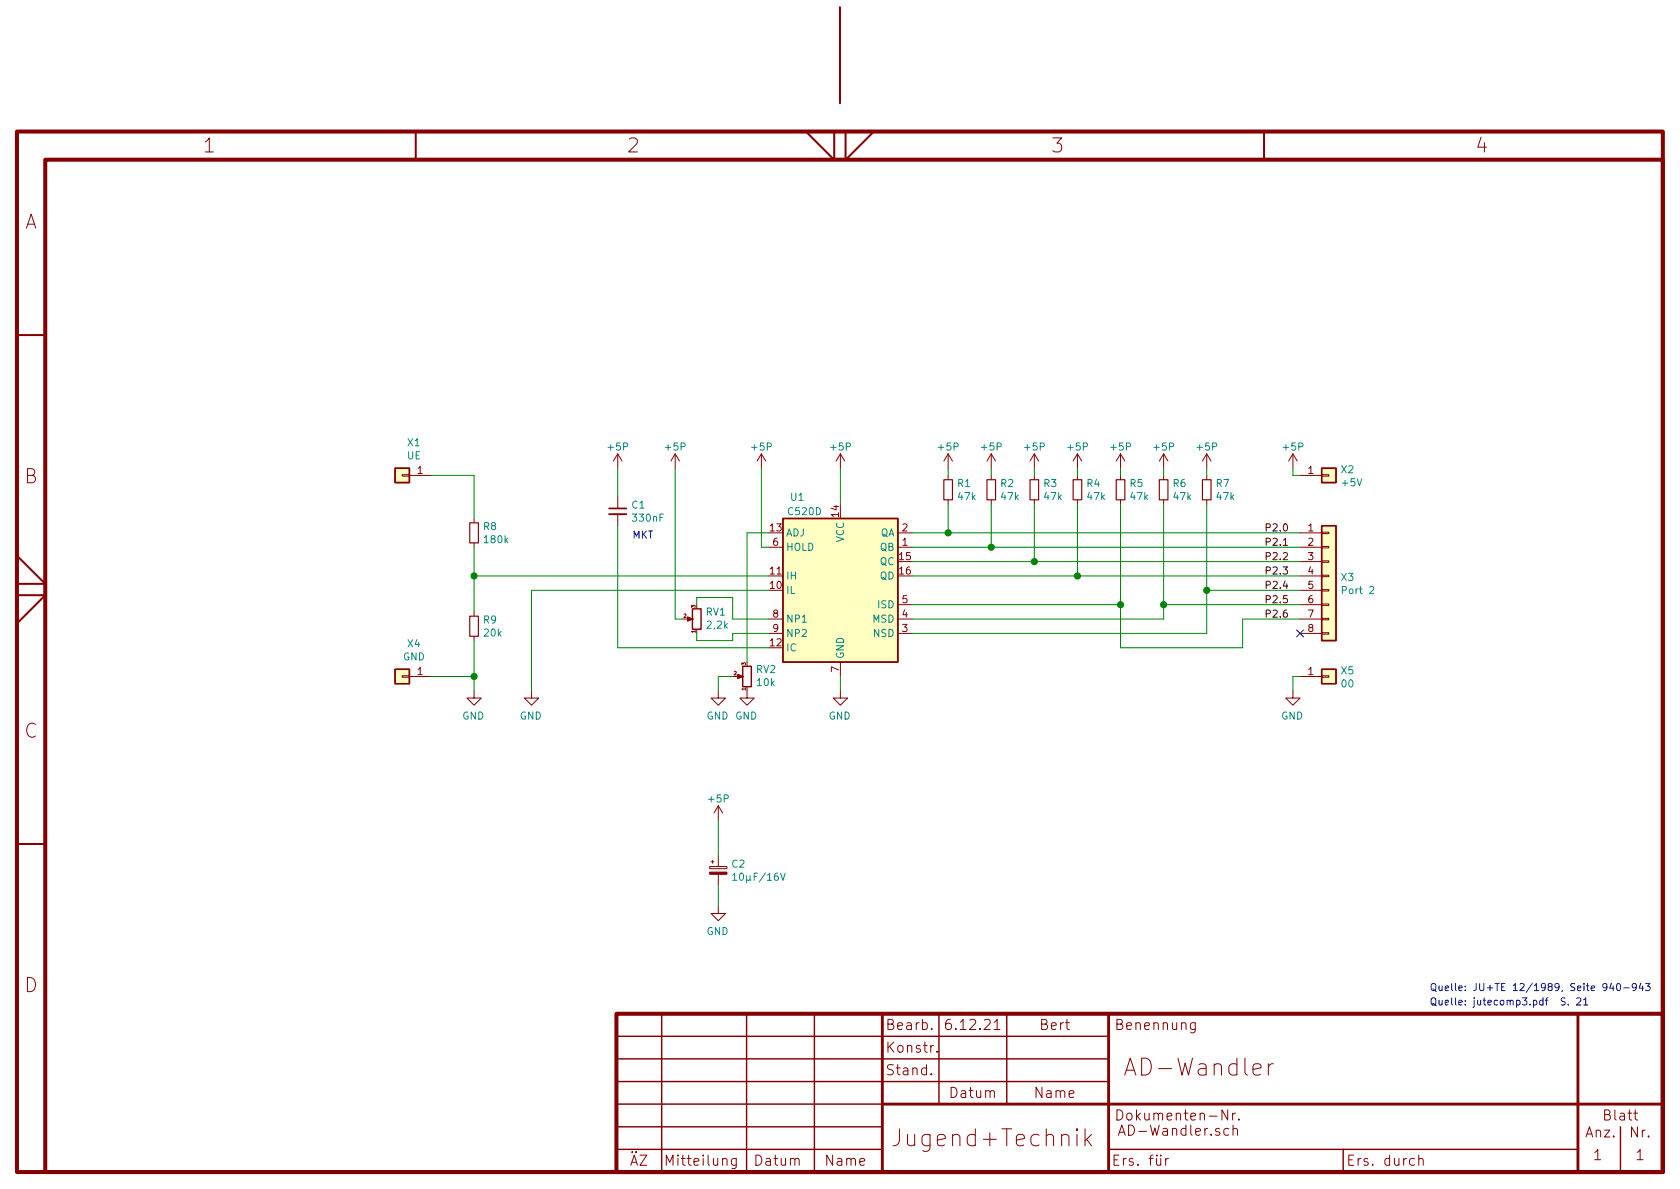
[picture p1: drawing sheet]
EESchema Schematic File Version 4
EELAYER 30 0
EELAYER END
$Descr A4 11693 8268
encoding utf-8
Sheet 1 1
Title "AD-Wandler"
Date "6.12.21"
Rev "1"
Comp "Jugend+Technik"
Comment1 "Bert"
Comment2 ""
Comment3 ""
Comment4 ""
$EndDescr
Text Notes 9950 7000 0    50   ~ 0
Quelle: jutecomp3.pdf  S. 21
Text Notes 9950 6900 0    50   ~ 0
Quelle: JU+TE 12/1989, Seite 940-943
$Comp
L power:+5P #PWR?
U 1 1
P 9000 3250
AR Path="/61281715/61B60456" Ref="#PWR?"  Part="1" 
AR Path="/60FD40F8/61B60456" Ref="#PWR?"  Part="1" 
AR Path="/61282124/61B60456" Ref="#PWR?"  Part="1" 
AR Path="/61B60456" Ref="#PWR012"  Part="1" 
F 0 "#PWR012" H 9000 3100 50  0001 C CNN
F 1 "+5P" H 9000 3400 50  0000 C CNN
F 2 "" H 9000 3250 50  0001 C CNN
F 3 "" H 9000 3250 50  0001 C CNN
	1    9000 3250
	-1   0    0    -1  
$EndComp
Wire Wire Line
	9000 3300 9000 3250
$Comp
L power:GND #PWR?
U 1 1
P 9000 4800
AR Path="/61281715/61B641E6" Ref="#PWR?"  Part="1" 
AR Path="/60FD40F8/61B641E6" Ref="#PWR?"  Part="1" 
AR Path="/61282124/61B641E6" Ref="#PWR?"  Part="1" 
AR Path="/61B641E6" Ref="#PWR018"  Part="1" 
F 0 "#PWR018" H 9000 4550 50  0001 C CNN
F 1 "GND" H 9005 4627 50  0000 C CNN
F 2 "" H 9000 4800 50  0001 C CNN
F 3 "" H 9000 4800 50  0001 C CNN
	1    9000 4800
	-1   0    0    -1  
$EndComp
Wire Wire Line
	9000 4800 9000 4700
$Comp
L Device:R_Small R1
U 1 1
P 6600 3400
F 0 "R1" H 6659 3446 50  0000 L CNN
F 1 "47k" H 6659 3355 50  0000 L CNN
F 2 "" H 6600 3400 50  0001 C CNN
F 3 "~" H 6600 3400 50  0001 C CNN
	1    6600 3400
	1    0    0    -1  
$EndComp
$Comp
L Device:CP_Small C2
U 1 1
P 5000 6050
F 0 "C2" H 5088 6096 50  0000 L CNN
F 1 "10µF/16V" H 5088 6005 50  0000 L CNN
F 2 "" H 5000 6050 50  0001 C CNN
F 3 "~" H 5000 6050 50  0001 C CNN
	1    5000 6050
	1    0    0    -1  
$EndComp
$Comp
L power:GND #PWR?
U 1 1
P 5000 6300
AR Path="/61281715/61B29406" Ref="#PWR?"  Part="1" 
AR Path="/60FD40F8/61B29406" Ref="#PWR?"  Part="1" 
AR Path="/61282124/61B29406" Ref="#PWR?"  Part="1" 
AR Path="/61B29406" Ref="#PWR020"  Part="1" 
F 0 "#PWR020" H 5000 6050 50  0001 C CNN
F 1 "GND" H 5005 6127 50  0000 C CNN
F 2 "" H 5000 6300 50  0001 C CNN
F 3 "" H 5000 6300 50  0001 C CNN
	1    5000 6300
	-1   0    0    -1  
$EndComp
Wire Wire Line
	5000 6300 5000 6150
$Comp
L Device:C_Small C1
U 1 1
P 4300 3550
F 0 "C1" H 4392 3596 50  0000 L CNN
F 1 "330nF" H 4392 3505 50  0000 L CNN
F 2 "" H 4300 3550 50  0001 C CNN
F 3 "~" H 4300 3550 50  0001 C CNN
	1    4300 3550
	1    0    0    -1  
$EndComp
$Comp
L RFT_Analogschaltkreise:C520D U1
U 1 1
P 5850 4100
F 0 "U1" H 5550 4750 50  0000 C CNN
F 1 "C520D" H 5600 4650 50  0000 C CNN
F 2 "Package_DIP:DIP-16_W7.62mm" H 5850 3000 50  0001 C CNN
F 3 "https://www.tu-chemnitz.de/etit/zentral/ddr/c520.gif" H 5850 3900 50  0001 C CNN
	1    5850 4100
	1    0    0    -1  
$EndComp
$Comp
L power:+5P #PWR?
U 1 1
P 5850 3250
AR Path="/61281715/61B1002A" Ref="#PWR?"  Part="1" 
AR Path="/60FD40F8/61B1002A" Ref="#PWR?"  Part="1" 
AR Path="/61282124/61B1002A" Ref="#PWR?"  Part="1" 
AR Path="/61B1002A" Ref="#PWR04"  Part="1" 
F 0 "#PWR04" H 5850 3100 50  0001 C CNN
F 1 "+5P" H 5850 3400 50  0000 C CNN
F 2 "" H 5850 3250 50  0001 C CNN
F 3 "" H 5850 3250 50  0001 C CNN
	1    5850 3250
	-1   0    0    -1  
$EndComp
Wire Wire Line
	5850 3250 5850 3500
Wire Wire Line
	6600 3700 6600 3500
$Comp
L Device:R_Small R2
U 1 1
P 6900 3400
F 0 "R2" H 6959 3446 50  0000 L CNN
F 1 "47k" H 6959 3355 50  0000 L CNN
F 2 "" H 6900 3400 50  0001 C CNN
F 3 "~" H 6900 3400 50  0001 C CNN
	1    6900 3400
	1    0    0    -1  
$EndComp
Wire Wire Line
	6900 3500 6900 3800
Wire Wire Line
	6900 3800 6350 3800
$Comp
L Device:R_Small R3
U 1 1
P 7200 3400
F 0 "R3" H 7259 3446 50  0000 L CNN
F 1 "47k" H 7259 3355 50  0000 L CNN
F 2 "" H 7200 3400 50  0001 C CNN
F 3 "~" H 7200 3400 50  0001 C CNN
	1    7200 3400
	1    0    0    -1  
$EndComp
Wire Wire Line
	7200 3500 7200 3900
Wire Wire Line
	7200 3900 6350 3900
$Comp
L Device:R_Small R4
U 1 1
P 7500 3400
F 0 "R4" H 7559 3446 50  0000 L CNN
F 1 "47k" H 7559 3355 50  0000 L CNN
F 2 "" H 7500 3400 50  0001 C CNN
F 3 "~" H 7500 3400 50  0001 C CNN
	1    7500 3400
	1    0    0    -1  
$EndComp
$Comp
L Device:R_Small R5
U 1 1
P 7800 3400
F 0 "R5" H 7859 3446 50  0000 L CNN
F 1 "47k" H 7859 3355 50  0000 L CNN
F 2 "" H 7800 3400 50  0001 C CNN
F 3 "~" H 7800 3400 50  0001 C CNN
	1    7800 3400
	1    0    0    -1  
$EndComp
Wire Wire Line
	7800 3500 7800 4200
Wire Wire Line
	7800 4200 6350 4200
$Comp
L Device:R_Small R6
U 1 1
P 8100 3400
F 0 "R6" H 8159 3446 50  0000 L CNN
F 1 "47k" H 8159 3355 50  0000 L CNN
F 2 "" H 8100 3400 50  0001 C CNN
F 3 "~" H 8100 3400 50  0001 C CNN
	1    8100 3400
	1    0    0    -1  
$EndComp
Wire Wire Line
	8100 3500 8100 4200
Wire Wire Line
	8100 4300 6350 4300
$Comp
L Device:R_Small R7
U 1 1
P 8400 3400
F 0 "R7" H 8459 3446 50  0000 L CNN
F 1 "47k" H 8459 3355 50  0000 L CNN
F 2 "" H 8400 3400 50  0001 C CNN
F 3 "~" H 8400 3400 50  0001 C CNN
	1    8400 3400
	1    0    0    -1  
$EndComp
Wire Wire Line
	8400 3500 8400 4100
Wire Wire Line
	8400 4400 6350 4400
$Comp
L Connector_Generic:Conn_01x08 X3
U 1 1
P 9250 4000
F 0 "X3" H 9330 3992 50  0000 L CNN
F 1 "Port 2" H 9330 3901 50  0000 L CNN
F 2 "" H 9250 4000 50  0001 C CNN
F 3 "~" H 9250 4000 50  0001 C CNN
	1    9250 4000
	1    0    0    -1  
$EndComp
Wire Wire Line
	9050 3700 6600 3700
Connection ~ 6600 3700
Text Label 8800 3700 0    50   ~ 0
P2.0
Text Label 8800 3800 0    50   ~ 0
P2.1
Text Label 8800 3900 0    50   ~ 0
P2.2
Text Label 8800 4000 0    50   ~ 0
P2.3
Text Label 8800 4100 0    50   ~ 0
P2.4
Text Label 8800 4200 0    50   ~ 0
P2.5
Text Label 8800 4300 0    50   ~ 0
P2.6
NoConn ~ 9050 4400
Wire Wire Line
	9050 3800 6900 3800
Connection ~ 6900 3800
Wire Wire Line
	9050 3900 7200 3900
Connection ~ 7200 3900
Wire Wire Line
	6350 4000 7500 4000
Wire Wire Line
	7500 3500 7500 4000
Connection ~ 7500 4000
Wire Wire Line
	7500 4000 9050 4000
Wire Wire Line
	9050 4300 8650 4300
Wire Wire Line
	8650 4300 8650 4500
Wire Wire Line
	8650 4500 7800 4500
Wire Wire Line
	7800 4500 7800 4200
Connection ~ 7800 4200
$Comp
L power:+5P #PWR?
U 1 1
P 6600 3250
AR Path="/61281715/61BAA84D" Ref="#PWR?"  Part="1" 
AR Path="/60FD40F8/61BAA84D" Ref="#PWR?"  Part="1" 
AR Path="/61282124/61BAA84D" Ref="#PWR?"  Part="1" 
AR Path="/61BAA84D" Ref="#PWR05"  Part="1" 
F 0 "#PWR05" H 6600 3100 50  0001 C CNN
F 1 "+5P" H 6600 3400 50  0000 C CNN
F 2 "" H 6600 3250 50  0001 C CNN
F 3 "" H 6600 3250 50  0001 C CNN
	1    6600 3250
	-1   0    0    -1  
$EndComp
Wire Wire Line
	6600 3250 6600 3300
$Comp
L power:+5P #PWR?
U 1 1
P 6900 3250
AR Path="/61281715/61BB2188" Ref="#PWR?"  Part="1" 
AR Path="/60FD40F8/61BB2188" Ref="#PWR?"  Part="1" 
AR Path="/61282124/61BB2188" Ref="#PWR?"  Part="1" 
AR Path="/61BB2188" Ref="#PWR06"  Part="1" 
F 0 "#PWR06" H 6900 3100 50  0001 C CNN
F 1 "+5P" H 6900 3400 50  0000 C CNN
F 2 "" H 6900 3250 50  0001 C CNN
F 3 "" H 6900 3250 50  0001 C CNN
	1    6900 3250
	-1   0    0    -1  
$EndComp
Wire Wire Line
	6900 3250 6900 3300
$Comp
L power:+5P #PWR?
U 1 1
P 7200 3250
AR Path="/61281715/61BBAB12" Ref="#PWR?"  Part="1" 
AR Path="/60FD40F8/61BBAB12" Ref="#PWR?"  Part="1" 
AR Path="/61282124/61BBAB12" Ref="#PWR?"  Part="1" 
AR Path="/61BBAB12" Ref="#PWR07"  Part="1" 
F 0 "#PWR07" H 7200 3100 50  0001 C CNN
F 1 "+5P" H 7200 3400 50  0000 C CNN
F 2 "" H 7200 3250 50  0001 C CNN
F 3 "" H 7200 3250 50  0001 C CNN
	1    7200 3250
	-1   0    0    -1  
$EndComp
Wire Wire Line
	7200 3250 7200 3300
$Comp
L power:+5P #PWR?
U 1 1
P 7500 3250
AR Path="/61281715/61BBB20D" Ref="#PWR?"  Part="1" 
AR Path="/60FD40F8/61BBB20D" Ref="#PWR?"  Part="1" 
AR Path="/61282124/61BBB20D" Ref="#PWR?"  Part="1" 
AR Path="/61BBB20D" Ref="#PWR08"  Part="1" 
F 0 "#PWR08" H 7500 3100 50  0001 C CNN
F 1 "+5P" H 7500 3400 50  0000 C CNN
F 2 "" H 7500 3250 50  0001 C CNN
F 3 "" H 7500 3250 50  0001 C CNN
	1    7500 3250
	-1   0    0    -1  
$EndComp
Wire Wire Line
	7500 3250 7500 3300
$Comp
L power:+5P #PWR?
U 1 1
P 7800 3250
AR Path="/61281715/61BC2BED" Ref="#PWR?"  Part="1" 
AR Path="/60FD40F8/61BC2BED" Ref="#PWR?"  Part="1" 
AR Path="/61282124/61BC2BED" Ref="#PWR?"  Part="1" 
AR Path="/61BC2BED" Ref="#PWR09"  Part="1" 
F 0 "#PWR09" H 7800 3100 50  0001 C CNN
F 1 "+5P" H 7800 3400 50  0000 C CNN
F 2 "" H 7800 3250 50  0001 C CNN
F 3 "" H 7800 3250 50  0001 C CNN
	1    7800 3250
	-1   0    0    -1  
$EndComp
Wire Wire Line
	7800 3250 7800 3300
$Comp
L power:+5P #PWR?
U 1 1
P 8100 3250
AR Path="/61281715/61BC3308" Ref="#PWR?"  Part="1" 
AR Path="/60FD40F8/61BC3308" Ref="#PWR?"  Part="1" 
AR Path="/61282124/61BC3308" Ref="#PWR?"  Part="1" 
AR Path="/61BC3308" Ref="#PWR010"  Part="1" 
F 0 "#PWR010" H 8100 3100 50  0001 C CNN
F 1 "+5P" H 8100 3400 50  0000 C CNN
F 2 "" H 8100 3250 50  0001 C CNN
F 3 "" H 8100 3250 50  0001 C CNN
	1    8100 3250
	-1   0    0    -1  
$EndComp
Wire Wire Line
	8100 3250 8100 3300
$Comp
L power:+5P #PWR?
U 1 1
P 8400 3250
AR Path="/61281715/61BC3313" Ref="#PWR?"  Part="1" 
AR Path="/60FD40F8/61BC3313" Ref="#PWR?"  Part="1" 
AR Path="/61282124/61BC3313" Ref="#PWR?"  Part="1" 
AR Path="/61BC3313" Ref="#PWR011"  Part="1" 
F 0 "#PWR011" H 8400 3100 50  0001 C CNN
F 1 "+5P" H 8400 3400 50  0000 C CNN
F 2 "" H 8400 3250 50  0001 C CNN
F 3 "" H 8400 3250 50  0001 C CNN
	1    8400 3250
	-1   0    0    -1  
$EndComp
Wire Wire Line
	8400 3250 8400 3300
$Comp
L Connector_Generic:Conn_01x01 X2
U 1 1
P 9250 3300
F 0 "X2" H 9330 3342 50  0000 L CNN
F 1 "+5V" H 9330 3251 50  0000 L CNN
F 2 "" H 9250 3300 50  0001 C CNN
F 3 "~" H 9250 3300 50  0001 C CNN
	1    9250 3300
	1    0    0    -1  
$EndComp
Wire Wire Line
	9050 3300 9000 3300
$Comp
L Connector_Generic:Conn_01x01 X5
U 1 1
P 9250 4700
F 0 "X5" H 9330 4742 50  0000 L CNN
F 1 "00" H 9330 4651 50  0000 L CNN
F 2 "" H 9250 4700 50  0001 C CNN
F 3 "~" H 9250 4700 50  0001 C CNN
	1    9250 4700
	1    0    0    -1  
$EndComp
Wire Wire Line
	9000 4700 9050 4700
$Comp
L power:GND #PWR?
U 1 1
P 5850 4800
AR Path="/61281715/61C0D71F" Ref="#PWR?"  Part="1" 
AR Path="/60FD40F8/61C0D71F" Ref="#PWR?"  Part="1" 
AR Path="/61282124/61C0D71F" Ref="#PWR?"  Part="1" 
AR Path="/61C0D71F" Ref="#PWR017"  Part="1" 
F 0 "#PWR017" H 5850 4550 50  0001 C CNN
F 1 "GND" H 5855 4627 50  0000 C CNN
F 2 "" H 5850 4800 50  0001 C CNN
F 3 "" H 5850 4800 50  0001 C CNN
	1    5850 4800
	-1   0    0    -1  
$EndComp
Wire Wire Line
	5850 4800 5850 4700
$Comp
L power:+5P #PWR?
U 1 1
P 4300 3250
AR Path="/61281715/61C1EA02" Ref="#PWR?"  Part="1" 
AR Path="/60FD40F8/61C1EA02" Ref="#PWR?"  Part="1" 
AR Path="/61282124/61C1EA02" Ref="#PWR?"  Part="1" 
AR Path="/61C1EA02" Ref="#PWR01"  Part="1" 
F 0 "#PWR01" H 4300 3100 50  0001 C CNN
F 1 "+5P" H 4300 3400 50  0000 C CNN
F 2 "" H 4300 3250 50  0001 C CNN
F 3 "" H 4300 3250 50  0001 C CNN
	1    4300 3250
	-1   0    0    -1  
$EndComp
Wire Wire Line
	4300 3250 4300 3450
Wire Wire Line
	5350 4400 5100 4400
Wire Wire Line
	5100 4400 5100 4450
Wire Wire Line
	5100 4450 4850 4450
$Comp
L Device:R_POT_Small RV1
U 1 1
P 4850 4300
F 0 "RV1" H 4790 4254 50  0000 R CNN
F 1 "2,2k" H 4790 4345 50  0000 R CNN
F 2 "" H 4850 4300 50  0001 C CNN
F 3 "~" H 4850 4300 50  0001 C CNN
	1    4850 4300
	-1   0    0    1   
$EndComp
Wire Wire Line
	4850 4150 4850 4200
Wire Wire Line
	4850 4400 4850 4450
$Comp
L power:+5P #PWR?
U 1 1
P 4700 3250
AR Path="/61281715/61C4B47B" Ref="#PWR?"  Part="1" 
AR Path="/60FD40F8/61C4B47B" Ref="#PWR?"  Part="1" 
AR Path="/61282124/61C4B47B" Ref="#PWR?"  Part="1" 
AR Path="/61C4B47B" Ref="#PWR02"  Part="1" 
F 0 "#PWR02" H 4700 3100 50  0001 C CNN
F 1 "+5P" H 4700 3400 50  0000 C CNN
F 2 "" H 4700 3250 50  0001 C CNN
F 3 "" H 4700 3250 50  0001 C CNN
	1    4700 3250
	-1   0    0    -1  
$EndComp
Wire Wire Line
	4700 3250 4700 4300
Wire Wire Line
	4700 4300 4750 4300
$Comp
L power:+5P #PWR?
U 1 1
P 5300 3250
AR Path="/61281715/61C54744" Ref="#PWR?"  Part="1" 
AR Path="/60FD40F8/61C54744" Ref="#PWR?"  Part="1" 
AR Path="/61282124/61C54744" Ref="#PWR?"  Part="1" 
AR Path="/61C54744" Ref="#PWR03"  Part="1" 
F 0 "#PWR03" H 5300 3100 50  0001 C CNN
F 1 "+5P" H 5300 3400 50  0000 C CNN
F 2 "" H 5300 3250 50  0001 C CNN
F 3 "" H 5300 3250 50  0001 C CNN
	1    5300 3250
	-1   0    0    -1  
$EndComp
Wire Wire Line
	5300 3250 5300 3800
$Comp
L power:GND #PWR?
U 1 1
P 3700 4800
AR Path="/61281715/61C5DB7A" Ref="#PWR?"  Part="1" 
AR Path="/60FD40F8/61C5DB7A" Ref="#PWR?"  Part="1" 
AR Path="/61282124/61C5DB7A" Ref="#PWR?"  Part="1" 
AR Path="/61C5DB7A" Ref="#PWR014"  Part="1" 
F 0 "#PWR014" H 3700 4550 50  0001 C CNN
F 1 "GND" H 3705 4627 50  0000 C CNN
F 2 "" H 3700 4800 50  0001 C CNN
F 3 "" H 3700 4800 50  0001 C CNN
	1    3700 4800
	-1   0    0    -1  
$EndComp
Wire Wire Line
	5350 4100 3700 4100
Wire Wire Line
	3700 4100 3700 4800
$Comp
L Device:R_Small R8
U 1 1
P 3300 3700
F 0 "R8" H 3359 3746 50  0000 L CNN
F 1 "180k" H 3359 3655 50  0000 L CNN
F 2 "" H 3300 3700 50  0001 C CNN
F 3 "~" H 3300 3700 50  0001 C CNN
	1    3300 3700
	1    0    0    -1  
$EndComp
$Comp
L Device:R_Small R9
U 1 1
P 3300 4350
F 0 "R9" H 3359 4396 50  0000 L CNN
F 1 "20k" H 3359 4305 50  0000 L CNN
F 2 "" H 3300 4350 50  0001 C CNN
F 3 "~" H 3300 4350 50  0001 C CNN
	1    3300 4350
	1    0    0    -1  
$EndComp
$Comp
L power:GND #PWR?
U 1 1
P 3300 4800
AR Path="/61281715/61C79AE4" Ref="#PWR?"  Part="1" 
AR Path="/60FD40F8/61C79AE4" Ref="#PWR?"  Part="1" 
AR Path="/61282124/61C79AE4" Ref="#PWR?"  Part="1" 
AR Path="/61C79AE4" Ref="#PWR013"  Part="1" 
F 0 "#PWR013" H 3300 4550 50  0001 C CNN
F 1 "GND" H 3305 4627 50  0000 C CNN
F 2 "" H 3300 4800 50  0001 C CNN
F 3 "" H 3300 4800 50  0001 C CNN
	1    3300 4800
	-1   0    0    -1  
$EndComp
$Comp
L Connector_Generic:Conn_01x01 X1
U 1 1
P 2800 3300
F 0 "X1" H 2718 3075 50  0000 C CNN
F 1 "UE" H 2718 3166 50  0000 C CNN
F 2 "" H 2800 3300 50  0001 C CNN
F 3 "~" H 2800 3300 50  0001 C CNN
	1    2800 3300
	-1   0    0    1   
$EndComp
Wire Wire Line
	3000 3300 3300 3300
Wire Wire Line
	3300 3300 3300 3600
Wire Wire Line
	3300 3800 3300 4000
Wire Wire Line
	3300 4450 3300 4700
Wire Wire Line
	3300 4000 5350 4000
Connection ~ 3300 4000
Wire Wire Line
	3300 4000 3300 4250
$Comp
L power:+5P #PWR?
U 1 1
P 5000 5700
AR Path="/61281715/61C9BA15" Ref="#PWR?"  Part="1" 
AR Path="/60FD40F8/61C9BA15" Ref="#PWR?"  Part="1" 
AR Path="/61282124/61C9BA15" Ref="#PWR?"  Part="1" 
AR Path="/61C9BA15" Ref="#PWR019"  Part="1" 
F 0 "#PWR019" H 5000 5550 50  0001 C CNN
F 1 "+5P" H 5000 5850 50  0000 C CNN
F 2 "" H 5000 5700 50  0001 C CNN
F 3 "" H 5000 5700 50  0001 C CNN
	1    5000 5700
	-1   0    0    -1  
$EndComp
Wire Wire Line
	5000 5700 5000 5950
$Comp
L Connector_Generic:Conn_01x01 X4
U 1 1
P 2800 4700
F 0 "X4" H 2718 4475 50  0000 C CNN
F 1 "GND" H 2718 4566 50  0000 C CNN
F 2 "" H 2800 4700 50  0001 C CNN
F 3 "~" H 2800 4700 50  0001 C CNN
	1    2800 4700
	-1   0    0    1   
$EndComp
Wire Wire Line
	3000 4700 3300 4700
Connection ~ 3300 4700
Wire Wire Line
	3300 4700 3300 4800
Wire Wire Line
	4850 4150 5100 4150
Wire Wire Line
	5100 4150 5100 4300
Wire Wire Line
	5100 4300 5350 4300
$Comp
L Device:R_POT_Small RV2
U 1 1
P 5200 4700
F 0 "RV2" H 5140 4654 50  0000 R CNN
F 1 "10k" H 5140 4745 50  0000 R CNN
F 2 "" H 5200 4700 50  0001 C CNN
F 3 "~" H 5200 4700 50  0001 C CNN
	1    5200 4700
	-1   0    0    1   
$EndComp
$Comp
L power:GND #PWR?
U 1 1
P 5200 4800
AR Path="/61281715/61D14334" Ref="#PWR?"  Part="1" 
AR Path="/60FD40F8/61D14334" Ref="#PWR?"  Part="1" 
AR Path="/61282124/61D14334" Ref="#PWR?"  Part="1" 
AR Path="/61D14334" Ref="#PWR016"  Part="1" 
F 0 "#PWR016" H 5200 4550 50  0001 C CNN
F 1 "GND" H 5205 4627 50  0000 C CNN
F 2 "" H 5200 4800 50  0001 C CNN
F 3 "" H 5200 4800 50  0001 C CNN
	1    5200 4800
	-1   0    0    -1  
$EndComp
$Comp
L power:GND #PWR?
U 1 1
P 5000 4800
AR Path="/61281715/61D14560" Ref="#PWR?"  Part="1" 
AR Path="/60FD40F8/61D14560" Ref="#PWR?"  Part="1" 
AR Path="/61282124/61D14560" Ref="#PWR?"  Part="1" 
AR Path="/61D14560" Ref="#PWR015"  Part="1" 
F 0 "#PWR015" H 5000 4550 50  0001 C CNN
F 1 "GND" H 5005 4627 50  0000 C CNN
F 2 "" H 5000 4800 50  0001 C CNN
F 3 "" H 5000 4800 50  0001 C CNN
	1    5000 4800
	-1   0    0    -1  
$EndComp
Wire Wire Line
	5000 4800 5000 4700
Wire Wire Line
	5000 4700 5100 4700
Wire Wire Line
	5200 3700 5200 4600
Connection ~ 8400 4100
Wire Wire Line
	8400 4100 8400 4400
Wire Wire Line
	8400 4100 9050 4100
Connection ~ 8100 4200
Wire Wire Line
	8100 4200 8100 4300
Wire Wire Line
	8100 4200 9050 4200
Wire Wire Line
	6350 3700 6600 3700
Wire Wire Line
	4300 3650 4300 4500
Wire Wire Line
	5300 3800 5350 3800
Text Notes 4400 3750 0    50   ~ 0
MKT
Wire Wire Line
	4300 4500 5350 4500
Wire Wire Line
	5200 3700 5350 3700
$EndSCHEMATC
